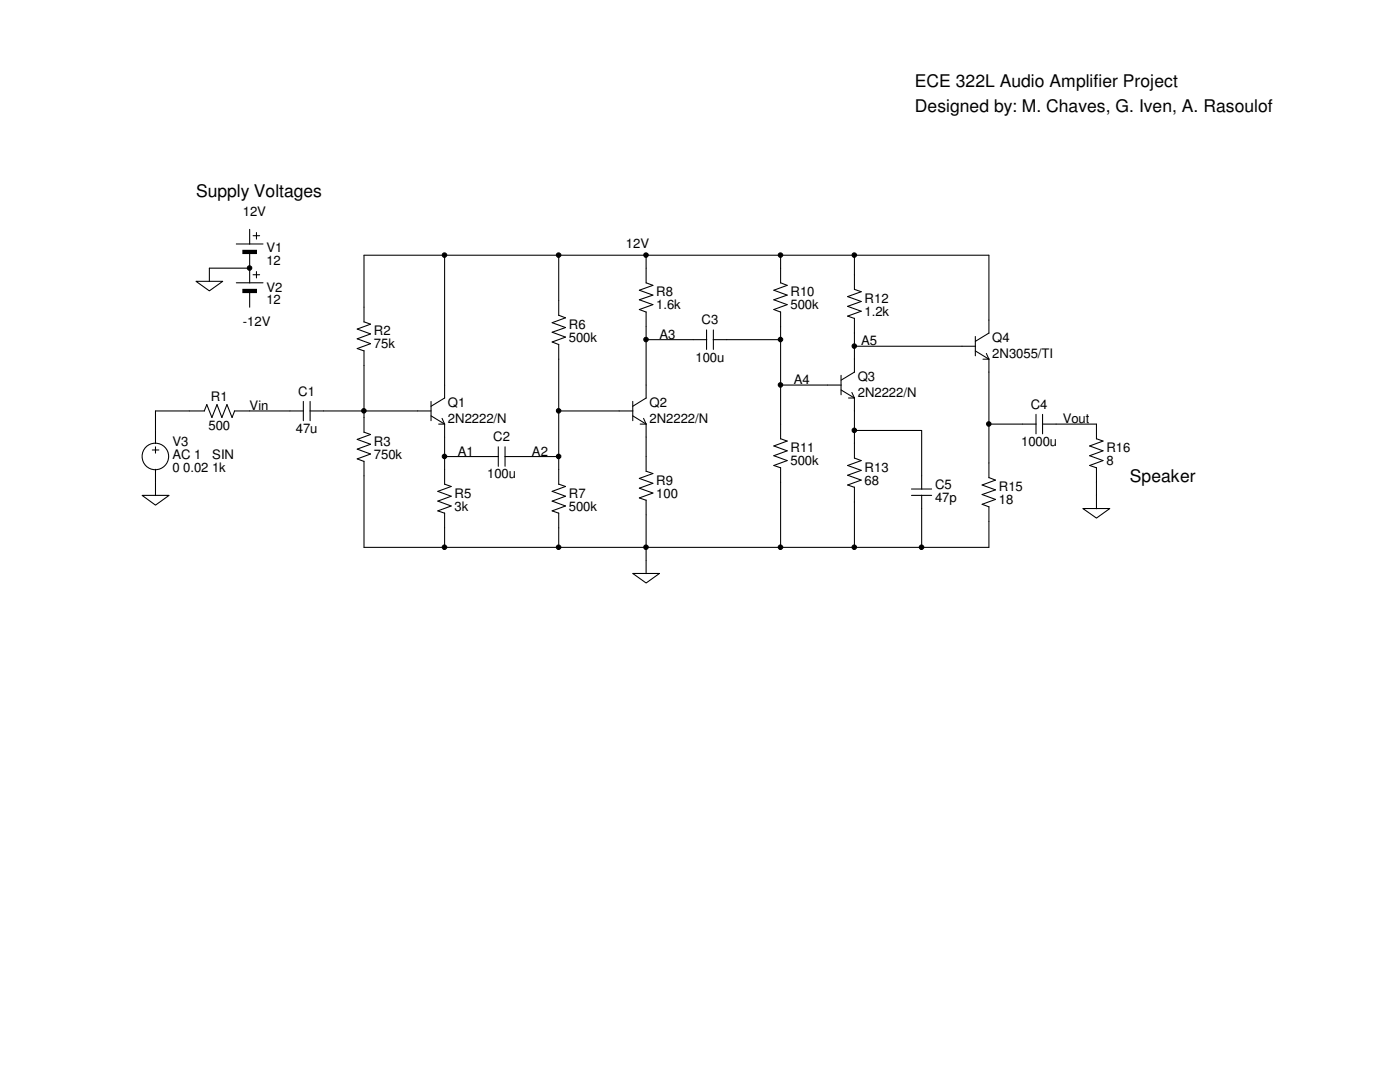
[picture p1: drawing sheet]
<svg xmlns="http://www.w3.org/2000/svg" width="279mm" height="216mm" viewBox="0 0 279 216" stroke-linecap="round" stroke-linejoin="round" font-family="sans-serif">
<g fill="none" stroke="#000" stroke-width=".21">
<path d="M39.1 56.1h5.3l-2.6 1.9zM47.2 48.7h5.3M47.2 56.4h5.3M48.5 50h2.7v.6h-2.7zM48.5 57.7h2.7v.7h-2.7zM49.8 45.8v2.9M49.8 50.5v6M49.8 58.3v3M49.8 53.5h-8v2.7M50.5 47h1.3M50.5 54.8h1.3M51.2 46.4v1.3"/>
<path d="M51.2 54.2v1.3M88.7 50.9v28.6M111.5 50.9v12M128.9 50.9v5.6M128.9 56.4l1.4 .5-2.7 1 2.7 1-2.7 .9 2.7 1-2.7 1 1.3 .5M155.8 56.4l1.3 .5-2.7 1 2.7 1-2.7 .9 2.7 1-2.7 1 1.4 .5M155.8 50.9v5.6M170.5 50.9v6.9M170.5 57.7l1.4 .5-2.7 1 2.7 1-2.7 .9 2.7 1-2.7 1 1.3 .4M72.6 64.3v-13.4h124.8v15.6M72.6 64.2l1.4 .5-2.7 1 2.7 .9-2.7 1 2.7 1-2.7 1 1.3 .4v16.3M88.7 79.4l-2.7 1.7"/>
<path d="M111.5 62.9l1.4 .5-2.7 1 2.7 1-2.7 .9 2.7 1-2.7 .9 1.3 .5M111.5 68.7v27.9M128.9 79.4l-2.6 1.7M128.9 62.2v17.3M128.9 67.8h12.2M141 65.8v3.9M142.3 67.8h13.5M142.4 65.8v3.9M155.8 76.8h12.1M155.8 62.2v25.4M167.9 74.9v3.9M167.9 77.8l2.6 1.6"/>
<path d="M169.3 79.4h1.2M170 78.3l.5 1.1M170.5 69.1h24.2M170.5 74.3l-2.6 1.6M170.5 63.5v10.8M170.5 79.4v12M194.6 67.1v3.9M194.6 70l2.8 1.7M196.2 71.7h1.2M196.8 70.5l.6 1.2M197.4 66.5l-2.8 1.6M197.4 71.6v23.7"/>
<path d="M28.4 98.8h5.3l-2.7 2zM30.4 89.8h1.3M31 89.2v1.2M31 93.6v5.3M40.8 82l.5-1.3 1 2.6 1-2.6 1 2.6 1-2.6 1 2.6 .5-1.3h13.8M40.8 82h-9.8v6.5M60.5 80.1v3.8M61.8 82h24.3M61.9 80.1v3.8M72.6 86.2l1.4 .5-2.7 1 2.7 .9-2.7 1 2.7 1-2.7 1 1.3 .4v17.2h124.8v-8.1M86 80.1v3.8M86 83l2.7 1.6"/>
<path d="M87.5 84.6h1.2M88.2 83.5l.5 1.1M88.7 84.6v12M88.7 96.6l1.3 .5-2.6 .9 2.6 1-2.6 1 2.6 1-2.6 .9 1.3 .5v6.8M88.7 91.1h10.8M99.4 89.2v3.8M100.8 91.1h10.7M100.8 89.2v3.8M111.5 82h14.8M111.5 96.6l1.4 .5-2.7 .9 2.7 1-2.7 1 2.7 1-2.7 .9 1.3 .5v6.8M126.3 80.1v3.8M126.3 83l2.6 1.6"/>
<path d="M127.8 84.6h1.1M128.4 83.5l.5 1.1M128.9 84.6v9.5M128.9 99.8v14.7M128.9 94l1.4 .5-2.7 1 2.7 .9-2.7 1 2.7 1-2.7 1 1.3 .4M155.8 93.3v15.9M155.8 87.5l1.3 .5-2.7 1 2.7 1-2.7 .9 2.7 1-2.7 1 1.4 .4M170.5 97.2v12M170.5 91.4l1.4 .5-2.7 1 2.7 1-2.7 .9 2.7 1-2.7 1 1.3 .4M170.5 85.9h13.4v11.7M181.9 97.6h4M181.9 98.8h4"/>
<path d="M183.9 98.8v10.4M197.4 84.6h9.4M197.4 95.3l1.3 .5-2.7 1 2.7 .9-2.7 1 2.7 1-2.7 .9 1.4 .5M206.8 82.7v3.9M208 84.6h10.8v3M208.1 82.7v3.9M218.8 87.5l1.3 .5-2.6 1 2.6 1-2.6 .9 2.6 1-2.6 1 1.3 .4M218.8 93.3v8.2M126.3 114.4h5.3l-2.7 1.9zM216.1 101.5h5.4l-2.7 1.9z"/>
<circle cx="49.8" cy="53.5" r=".45"/>
<circle cx="88.7" cy="50.9" r=".45"/>
<circle cx="111.5" cy="50.9" r=".45"/>
<circle cx="128.9" cy="50.9" r=".45"/>
<circle cx="155.8" cy="50.9" r=".45"/>
<circle cx="170.5" cy="50.9" r=".45"/>
<circle cx="128.9" cy="67.7" r=".45"/>
<circle cx="155.8" cy="76.8" r=".45"/>
<circle cx="155.8" cy="67.7" r=".45"/>
<circle cx="170.5" cy="69.1" r=".45"/>
<circle cx="31" cy="91.1" r="2.65"/>
<circle cx="72.6" cy="82" r=".45"/>
<circle cx="88.7" cy="91.1" r=".45"/>
<circle cx="111.5" cy="82" r=".45"/>
<circle cx="111.5" cy="91.1" r=".45"/>
<circle cx="170.5" cy="85.9" r=".45"/>
<circle cx="197.3" cy="84.6" r=".45"/>
<circle cx="88.7" cy="109.2" r=".45"/>
<circle cx="111.5" cy="109.2" r=".45"/>
<circle cx="128.9" cy="109.2" r=".45"/>
<circle cx="155.8" cy="109.2" r=".45"/>
<circle cx="170.5" cy="109.2" r=".45"/>
<circle cx="183.9" cy="109.2" r=".45"/>
</g>
<g fill="#000">
<path d="M48.5 50h2.7v.6h-2.7z" fill-rule="evenodd"/>
<path d="M48.5 57.7h2.7v.7h-2.7z" fill-rule="evenodd"/>
<circle cx="49.8" cy="53.5" r=".45"/>
<circle cx="88.7" cy="50.9" r=".45"/>
<circle cx="111.5" cy="50.9" r=".45"/>
<circle cx="128.9" cy="50.9" r=".45"/>
<circle cx="155.8" cy="50.9" r=".45"/>
<circle cx="170.5" cy="50.9" r=".45"/>
<circle cx="128.9" cy="67.7" r=".45"/>
<circle cx="155.8" cy="76.8" r=".45"/>
<circle cx="155.8" cy="67.7" r=".45"/>
<circle cx="170.5" cy="69.1" r=".45"/>
<circle cx="72.6" cy="82" r=".45"/>
<circle cx="88.7" cy="91.1" r=".45"/>
<circle cx="111.5" cy="82" r=".45"/>
<circle cx="111.5" cy="91.1" r=".45"/>
<circle cx="170.5" cy="85.9" r=".45"/>
<circle cx="197.3" cy="84.6" r=".45"/>
<circle cx="88.7" cy="109.2" r=".45"/>
<circle cx="111.5" cy="109.2" r=".45"/>
<circle cx="128.9" cy="109.2" r=".45"/>
<circle cx="155.8" cy="109.2" r=".45"/>
<circle cx="170.5" cy="109.2" r=".45"/>
<circle cx="183.9" cy="109.2" r=".45"/>
</g>
<g font-size="3.5">
<text x="182.6" y="17.3">ECE 322L Audio Amplifier Project</text>
<text x="182.6" y="22.4">Designed by: M. Chaves, G. Iven, A. Rasoulof</text>
<text x="39.1" y="39.3">Supply Voltages</text>
<text x="225.5" y="96.3">Speaker</text>
</g>
<g font-size="2.6">
<text x="48.5" y="43">12V</text>
<text x="53.2" y="50.4">V1</text>
<text x="53.2" y="53">12</text>
<text x="124.9" y="49.5">12V</text>
<text x="53.2" y="58.2">V2</text>
<text x="131" y="59.1">R8</text>
<text x="157.8" y="59.1">R10</text>
<text x="48.5" y="65">-12V</text>
<text x="53.2" y="60.7">12</text>
<text x="113.5" y="65.6">R6</text>
<text x="131" y="61.7">1.6k</text>
<text x="140" y="64.7">C3</text>
<text x="157.8" y="61.7">500k</text>
<text x="172.6" y="60.4">R12</text>
<text x="172.6" y="63">1.2k</text>
<text x="74.6" y="66.9">R2</text>
<text x="74.6" y="69.5">75k</text>
<text x="113.5" y="68.2">500k</text>
<text x="131.6" y="67.6">A3</text>
<text x="171.9" y="68.9">A5</text>
<text x="198" y="68.2">Q4</text>
<text x="198" y="71.5">2N3055/TI</text>
<text x="138.8" y="72.1">100u</text>
<text x="158.5" y="76.7">A4</text>
<text x="171.2" y="76">Q3</text>
<text x="42.1" y="79.9">R1</text>
<text x="49.8" y="81.9">Vin</text>
<text x="59.5" y="79">C1</text>
<text x="89.4" y="81.2">Q1</text>
<text x="129.6" y="81.2">Q2</text>
<text x="171.2" y="79.2">2N2222/N</text>
<text x="205.7" y="81.5">C4</text>
<text x="34.4" y="88.9">V3</text>
<text x="41.6" y="85.7">500</text>
<text x="59.1" y="86.4">47u</text>
<text x="74.6" y="88.9">R3</text>
<text x="89.4" y="84.5">2N2222/N</text>
<text x="98.4" y="88">C2</text>
<text x="129.6" y="84.5">2N2222/N</text>
<text x="203.8" y="89">1000u</text>
<text x="212.1" y="84.5">Vout</text>
<text x="34.4" y="91.5">AC 1</text>
<text x="34.4" y="94.1">0 0.02 1k</text>
<text x="42.4" y="91.5">SIN</text>
<text x="74.6" y="91.5">750k</text>
<text x="91.4" y="90.9">A1</text>
<text x="97.2" y="95.5">100u</text>
<text x="106.2" y="90.9">A2</text>
<text x="157.8" y="90.2">R11</text>
<text x="157.8" y="92.8">500k</text>
<text x="172.6" y="94.1">R13</text>
<text x="220.8" y="90.2">R16</text>
<text x="220.8" y="92.8">8</text>
<text x="90.7" y="99.3">R5</text>
<text x="90.7" y="101.9">3k</text>
<text x="113.5" y="99.3">R7</text>
<text x="113.5" y="101.9">500k</text>
<text x="131" y="96.7">R9</text>
<text x="131" y="99.3">100</text>
<text x="172.6" y="96.7">68</text>
<text x="186.6" y="97.7">C5</text>
<text x="186.6" y="100.2">47p</text>
<text x="199.3" y="98">R15</text>
<text x="199.3" y="100.6">18</text>
</g>
</svg>
